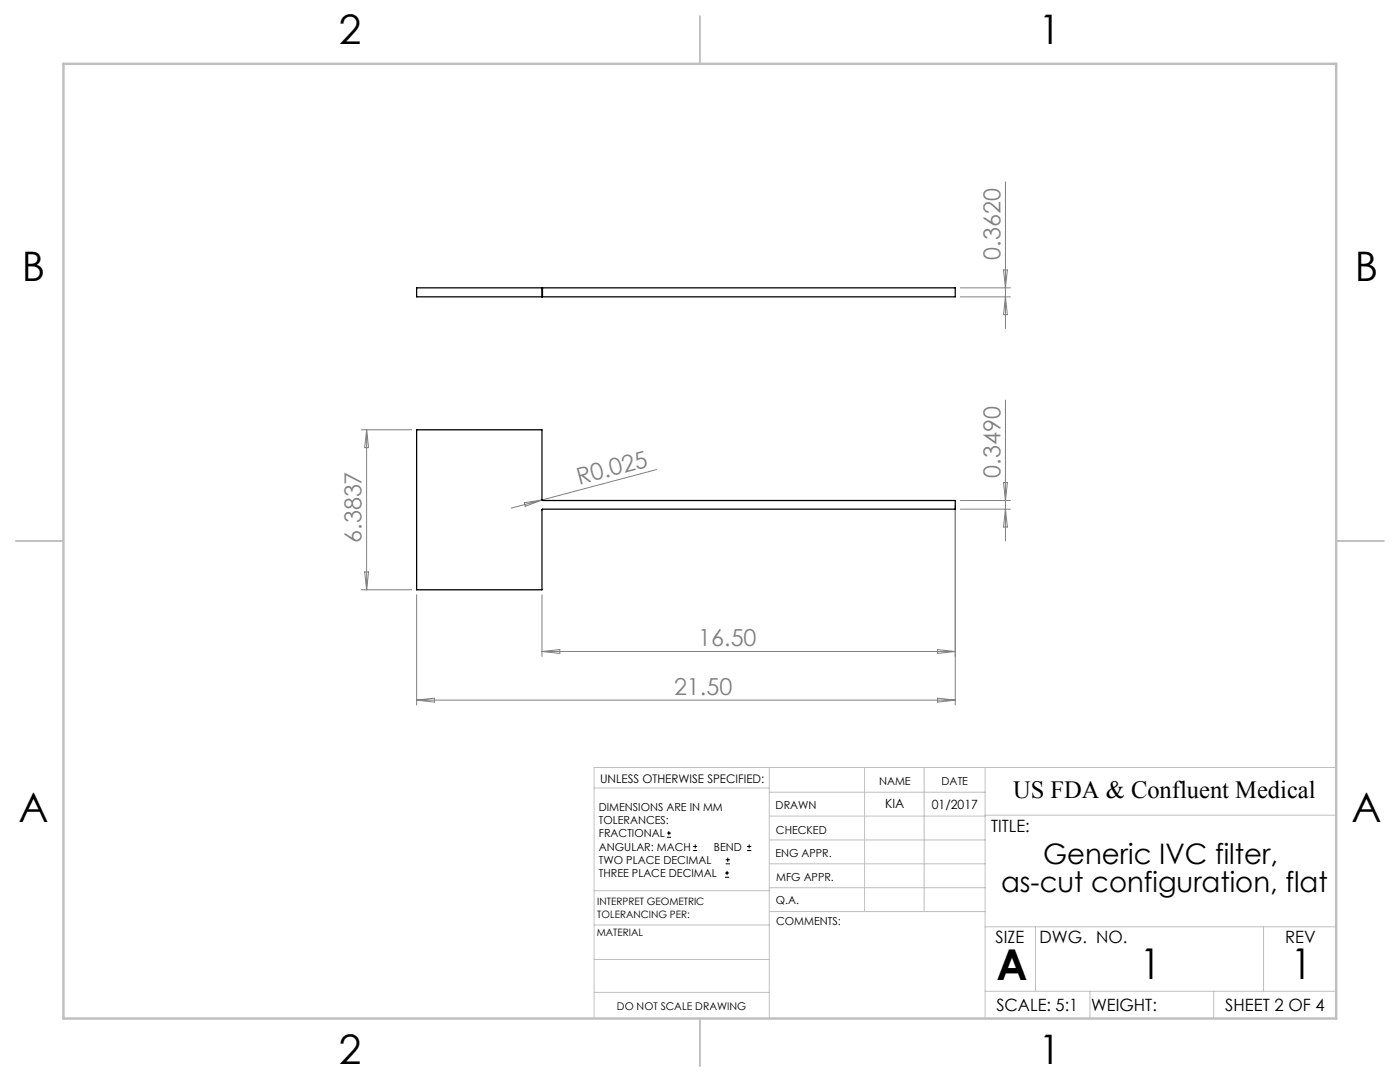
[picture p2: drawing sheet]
<svg xmlns="http://www.w3.org/2000/svg" width="279mm" height="216mm" viewBox="0 0 279 216" stroke-linecap="round" stroke-linejoin="round" font-family="sans-serif">
<g fill="none" stroke="#000" stroke-width=".2">
<path d="M133.1 167.1h.8M133.1 166.2h.8M133.5 165.8v.9M138.3 169.7h.8M138.3 168.9h.8M138.7 168.5v.8M144.7 175h.8M144.7 174.2h.8M144.8 172.4h.9M144.8 171.6h.9M145.1 173.8v.8M145.2 171.1v.9"/>
<path d="M149.1 169.7h.8M149.1 168.9h.8M149.5 168.5v.8"/>
</g>
<g fill="none" stroke="#c0c0c0" stroke-width=".2">
<path d="M118.6 157.2h34.9M153.5 153.1v50.1M153.5 158.1h43.1M172.5 153.1v28.8M184.4 153.1v28.8M196.6 153.1v50.1M266.7 153.1h-148.1v50.1M118.6 177.7h35M153.5 167.6h43.1M153.5 162.8h43.1M153.5 172.4h43.1M153.5 177.1h43.1"/>
<path d="M196.6 162.7h70.1M118.6 198h34.9M118.6 191.5h34.9M118.6 184.6h35M153.6 181.9h43M196.6 197.8h70.1M196.6 184.9h70.1M206.7 184.9v12.9M217.5 197.8v5.4M242.2 197.8v5.4M252.2 184.9v12.9"/>
</g>
<path d="M139.7 3.2v9.5M3.1 107.9h9.6M266.7 107.9h9.5M139.7 203.2v9.6" fill="none" stroke="#c0c0c0" stroke-width=".25"/>
<path d="M12.7 12.7h254v190.5h-254z" fill="none" stroke="#c0c0c0" stroke-width=".5"/>
<g fill="none" stroke="#808080" stroke-width=".2">
<path d="M200.7 36.3v29.3M191.7 57.4h9.9M191.7 59.2h9.9M200.3 53.9h.7l-.3 3.5zM200.7 59.2l.3 3.6h-.7zM200.7 79.8v28.1M72.1 85.8h10.1M73.2 85.8v31.9M73.2 85.8l.4 3.5h-.8zM108.2 99.8l-6.2 1.6M131 93.7l-22.8 6.1M191.7 99.9h9.9"/>
<path d="M200.3 96.3h.7l-.3 3.6zM72.1 117.7h10.1M72.8 114.1h.8l-.4 3.6zM83.1 118.7v22M104.6 100.3l3.6-.5-3.4 1.2zM108.2 118.7v12.3M190.6 100.9v39.8M191.7 101.6h9.9M200.7 101.6l.3 3.6h-.7zM83.1 139.7h107.5M83.1 139.7l3.6-.4v.8zM108.2 130h82.4"/>
<path d="M108.2 130l3.5-.4v.8zM187.1 139.3l3.5 .4-3.5 .4zM187.1 129.6l3.5 .4-3.5 .4z"/>
</g>
<path d="M108.2 59.2h.1M108.2 57.4h.1M108.2 57.4h-25.1v1.8h25.1M108.2 57.4v1.8M108.3 57.4h82.3v1.8h-82.3M108.3 57.4v1.8M83.1 85.8h25.1v14l.1 .1h82.3v1.7h-82.4v16.1h-25.1z" fill="none" stroke="#000" stroke-width=".25"/>
<g font-size="8.5">
<text x="198.9" y="195.5">A</text>
<text x="227.5" y="195.4">1</text>
<text x="257.6" y="195.4">1</text>
</g>
<g font-size="8.1">
<text x="67.6" y="8.9">2</text>
<text x="207.3" y="8.9">1</text>
<text x="4.4" y="56.2">B</text>
<text x="270.4" y="56.2">B</text>
<text x="3.7" y="164.1">A</text>
<text x="269.7" y="164.1">A</text>
<text x="67.6" y="212.4">2</text>
<text x="207.3" y="212.4">1</text>
</g>
<g font-size="5.6">
<text x="208.2" y="172.3">Generic IVC filter,</text>
<text x="199.8" y="178">as-cut configuration, flat</text>
</g>
<text font-size="4.9" x="202.2" y="159.3">US FDA &amp; Confluent Medical</text>
<g font-size="4.7" fill="#808080">
<text x="199.7" y="51.8" transform="rotate(-90 199.7 51.8)">0.3620</text>
<text x="199.7" y="95.3" transform="rotate(-90 199.7 95.3)">0.3490</text>
<text x="115.6" y="96.8" transform="rotate(-15 115.6 96.8)">R0.025</text>
<text x="72.2" y="108.3" transform="rotate(-90 72.2 108.3)">6.3837</text>
<text x="139.4" y="129">16.50</text>
<text x="134.5" y="138.7">21.50</text>
</g>
<g font-size="3.4">
<text x="197.8" y="166">TITLE:</text>
<text x="198.7" y="188.1">SIZE</text>
<text x="207.5" y="188.1">DWG. NO.</text>
<text x="256.5" y="188.2">REV</text>
<text x="198.8" y="201.7">SCALE: 5:1</text>
<text x="217.7" y="201.8">WEIGHT:</text>
<text x="244.5" y="201.7">SHEET 2 OF 4</text>
</g>
<g font-size="2.5">
<text x="176.7" y="161.3">KIA</text>
<text x="186" y="161.4">01/2017</text>
</g>
<text font-size="2.4" x="119.8" y="156.2">UNLESS OTHERWISE SPECIFIED:</text>
<g font-size="2.2">
<text x="119.5" y="161.8">DIMENSIONS ARE IN MM</text>
<text x="154.8" y="161.4">DRAWN</text>
<text x="175.4" y="156.6">NAME</text>
<text x="187.9" y="156.7">DATE</text>
<text x="119.5" y="164.4">TOLERANCES:</text>
<text x="119.5" y="167.1">FRACTIONAL</text>
<text x="154.9" y="166.3">CHECKED</text>
<text x="119.5" y="169.7">ANGULAR: MACH</text>
<text x="119.5" y="172.4">TWO PLACE DECIMAL</text>
<text x="142.5" y="169.7">BEND</text>
<text x="154.8" y="171">ENG APPR.</text>
<text x="119.5" y="175">THREE PLACE DECIMAL</text>
<text x="154.9" y="175.7">MFG APPR.</text>
<text x="154.9" y="180.4">Q.A.</text>
<text x="154.9" y="184.6">COMMENTS:</text>
</g>
<text font-size="2.1" x="123.1" y="201.6">DO NOT SCALE DRAWING</text>
<g font-size="2">
<text x="119.2" y="180.6">INTERPRET GEOMETRIC</text>
<text x="119.2" y="183.1">TOLERANCING PER:</text>
<text x="119.1" y="186.7">MATERIAL</text>
</g>
</svg>
